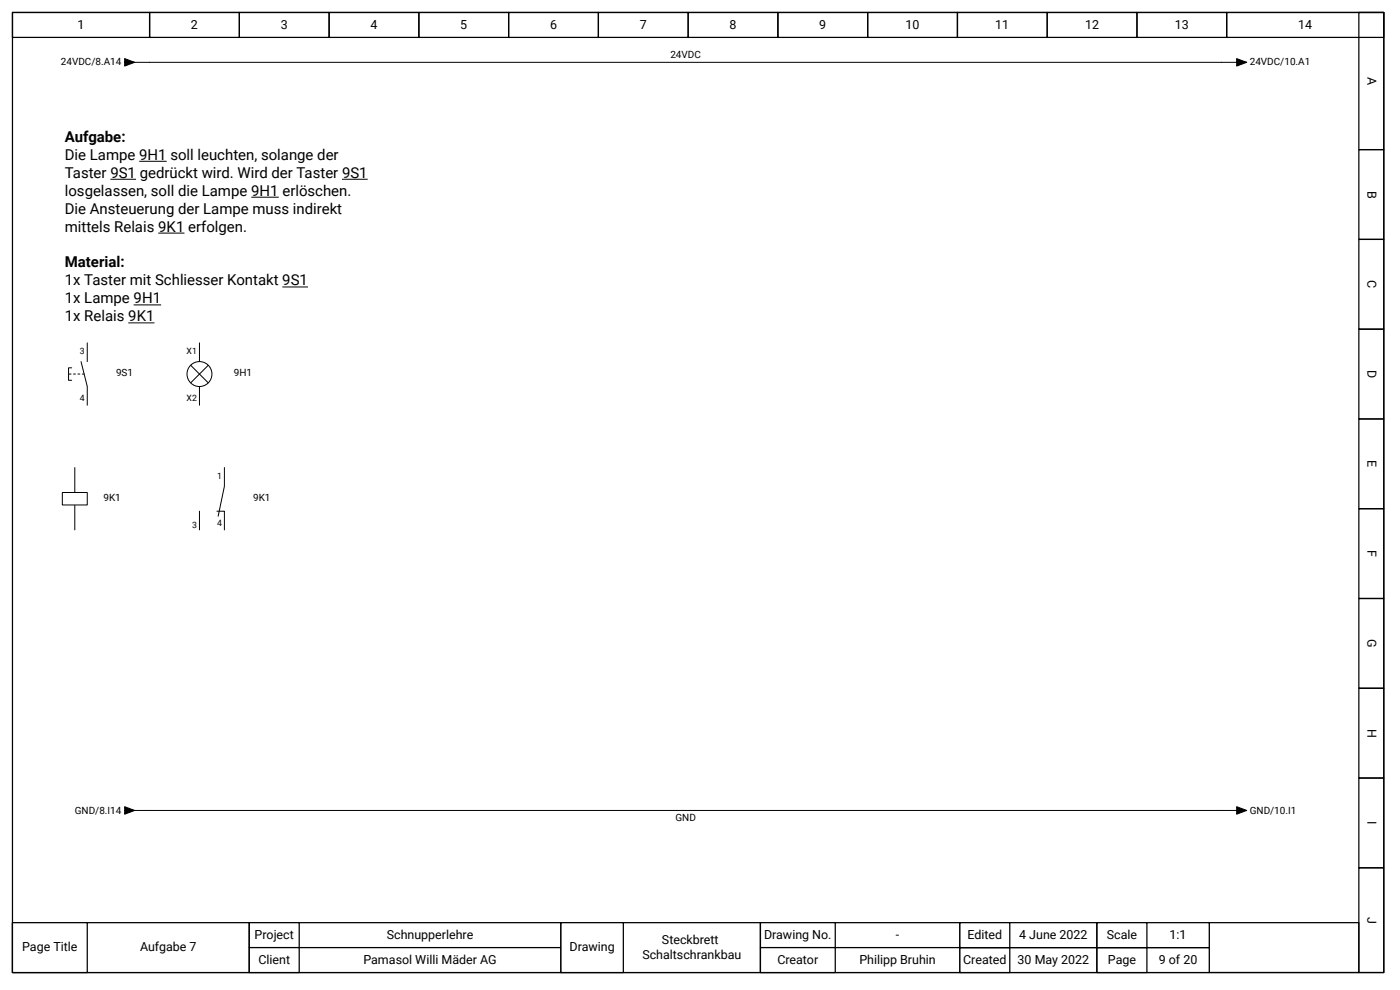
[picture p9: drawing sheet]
<svg xmlns="http://www.w3.org/2000/svg" width="297mm" height="210mm" viewBox="0 0 297 210" stroke-linecap="round" stroke-linejoin="round" font-family="sans-serif">
<path d="M256.6 195.8h31.8v10.6h-31.8z" fill-rule="evenodd" fill="#fff" stroke="#000" stroke-width=".26"/>
<g fill="none" stroke="#000" stroke-width=".26">
<path d="M2.6 2.6h291.1v203.8h-291.1zM2.6 2.6h29.1v5.3h-29.1zM31.7 2.6h19.1v5.3h-19.1zM50.8 2.6h19v5.3h-19zM69.8 2.6h19.1v5.3h-19.1zM88.9 2.6h19v5.3h-19zM107.9 2.6h19.1v5.3h-19.1zM127 2.6h19v5.3h-19zM146 2.6h19.1v5.3h-19.1zM165.1 2.6h19v5.3h-19zM184.1 2.6h19.1v5.3h-19.1zM203.2 2.6h19v5.3h-19z"/>
<path d="M222.2 2.6h19.1v5.3h-19.1zM241.3 2.6h19v5.3h-19zM260.3 2.6h33.4v5.3h-33.4zM288.4 2.6h5.3v29.1h-5.3zM288.4 31.7h5.3v19.1h-5.3zM288.4 50.8h5.3v19h-5.3zM288.4 69.8h5.3v19.1h-5.3zM288.4 88.9h5.3v19h-5.3zM288.4 107.9h5.3v19.1h-5.3zM288.4 127h5.3v19h-5.3zM288.4 146h5.3v19.1h-5.3zM288.4 165.1h5.3v19h-5.3z"/>
<path d="M288.4 184.1h5.3v22.3h-5.3z"/>
</g>
<g fill="#fff" stroke="#000" stroke-width=".26">
<path d="M2.6 195.8h50.3v10.6h-50.3z" fill-rule="evenodd"/>
<path d="M2.6 195.8h15.9v10.6h-15.9z" fill-rule="evenodd"/>
<path d="M52.9 195.8h66.2v5.3h-66.2z" fill-rule="evenodd"/>
<path d="M52.9 195.8h10.6v5.3h-10.6z" fill-rule="evenodd"/>
<path d="M52.9 201.1h66.2v5.3h-66.2z" fill-rule="evenodd"/>
<path d="M52.9 201.1h10.6v5.3h-10.6z" fill-rule="evenodd"/>
<path d="M119.1 195.8h42.3v10.6h-42.3z" fill-rule="evenodd"/>
<path d="M119.1 195.8h13.2v10.6h-13.2z" fill-rule="evenodd"/>
<path d="M161.4 195.8h42.3v5.3h-42.3z" fill-rule="evenodd"/>
<path d="M161.4 195.8h15.9v5.3h-15.9z" fill-rule="evenodd"/>
<path d="M161.4 201.1h42.3v5.3h-42.3z" fill-rule="evenodd"/>
<path d="M161.4 201.1h15.9v5.3h-15.9z" fill-rule="evenodd"/>
<path d="M203.7 201.1h29.1v5.3h-29.1z" fill-rule="evenodd"/>
<path d="M203.7 201.1h10.6v5.3h-10.6z" fill-rule="evenodd"/>
<path d="M203.7 195.8h29.1v5.3h-29.1z" fill-rule="evenodd"/>
<path d="M203.7 195.8h10.6v5.3h-10.6z" fill-rule="evenodd"/>
<path d="M232.8 201.1h23.8v5.3h-23.8z" fill-rule="evenodd"/>
<path d="M232.8 201.1h10.6v5.3h-10.6z" fill-rule="evenodd"/>
<path d="M232.8 195.8h23.8v5.3h-23.8z" fill-rule="evenodd"/>
<path d="M232.8 195.8h10.6v5.3h-10.6z" fill-rule="evenodd"/>
</g>
<g fill="#000" stroke="#000" stroke-width=".21">
<path d="M26.5 12.4l2.1 .8-2.1 .8v-.8h5.2h-5.2z" fill-rule="evenodd"/>
<path d="M259.3 13.2h5.3l-2.1 .8v-1.6l2.1 .8z" fill-rule="evenodd"/>
<path d="M26.5 171.2l2.1 .8-2.1 .8v-.8h5.2h-5.2z" fill-rule="evenodd"/>
<path d="M259.3 172h5.3l-2.1 .8v-1.6l2.1 .8z" fill-rule="evenodd"/>
</g>
<path d="M31.7 13.2h227.6M23.4 38h5.5M29.5 34.2h5.9M72.6 38h5.4M33.6 49.5h5.5M53.3 41.8h5.9M27.2 68.5h5.6M28.4 64.7h5.8M59.9 60.9h5.5M31.7 172h227.6" fill="none" stroke="#000" stroke-width=".21"/>
<circle cx="42.3" cy="79.4" r="2.65" fill="#fff" stroke="#000" stroke-width=".21"/>
<path d="M15.2 78.1h-.6v2.6h.6M17.2 76.7l1.3 5.3v4M18.5 72.8v3.9M40.5 77.5l3.7 3.7M42.3 72.8v3.9M44.2 77.5l-3.7 3.7M15.9 99.2v5.3M42.3 82v4M15.9 107.2v5.2" fill="none" stroke="#000" stroke-width=".21"/>
<path d="M17.9 79.4h-3.3" fill="none" stroke="#000" stroke-width=".21" stroke-dasharray=".4 .5"/>
<path d="M13.2 104.5h5.3v2.7h-5.3z" fill-rule="evenodd" fill="#fff" stroke="#000" stroke-width=".21"/>
<path d="M47.6 99.2v4l-1.3 6.3M42.3 108.5v3.9M46 108.5h1.6v3.9" fill="none" stroke="#000" stroke-width=".21"/>
<g font-size="3.2">
<text x="13.8" y="30.1">Aufgabe:</text>
<text x="13.8" y="33.9">Die Lampe 9H1 soll leuchten, solange der</text>
<text x="13.8" y="37.7">Taster 9S1 gedrückt wird. Wird der Taster 9S1</text>
<text x="13.8" y="41.5">losgelassen, soll die Lampe 9H1 erlöschen.</text>
<text x="13.8" y="45.3">Die Ansteuerung der Lampe muss indirekt</text>
<text x="13.8" y="49.1">mittels Relais 9K1 erfolgen.</text>
<text x="13.8" y="56.8">Material:</text>
<text x="13.8" y="60.6">1x Taster mit Schliesser Kontakt 9S1</text>
<text x="13.8" y="64.4">1x Lampe 9H1</text>
<text x="13.8" y="68.2">1x Relais 9K1</text>
</g>
<g font-size="2.6">
<text x="16.5" y="6.1">1</text>
<text x="40.5" y="6.1">2</text>
<text x="59.6" y="6.1">3</text>
<text x="78.6" y="6.1">4</text>
<text x="97.7" y="6.1">5</text>
<text x="116.7" y="6.1">6</text>
<text x="135.8" y="6.1">7</text>
<text x="154.8" y="6.1">8</text>
<text x="173.9" y="6.1">9</text>
<text x="192.2" y="6.1">10</text>
<text x="211.2" y="6.1">11</text>
<text x="230.3" y="6.1">12</text>
<text x="249.3" y="6.1">13</text>
<text x="275.5" y="6.1">14</text>
<text x="290.2" y="16.3" transform="rotate(90 290.2 16.3)">A</text>
<text x="290.2" y="40.5" transform="rotate(90 290.2 40.5)">B</text>
<text x="290.2" y="59.5" transform="rotate(90 290.2 59.5)">C</text>
<text x="290.2" y="78.5" transform="rotate(90 290.2 78.5)">D</text>
<text x="290.2" y="97.7" transform="rotate(90 290.2 97.7)">E</text>
<text x="290.2" y="116.7" transform="rotate(90 290.2 116.7)">F</text>
<text x="290.2" y="135.6" transform="rotate(90 290.2 135.6)">G</text>
<text x="290.2" y="154.6" transform="rotate(90 290.2 154.6)">H</text>
<text x="290.2" y="174.3" transform="rotate(90 290.2 174.3)">I</text>
<text x="290.2" y="194.5" transform="rotate(90 290.2 194.5)">J</text>
<text x="4.7" y="201.9">Page Title</text>
<text x="29.7" y="201.9">Aufgabe 7</text>
<text x="54" y="199.3">Project</text>
<text x="82.1" y="199.3">Schnupperlehre</text>
<text x="120.9" y="201.9">Drawing</text>
<text x="136.3" y="203.5">Schaltschrankbau</text>
<text x="140.5" y="200.3">Steckbrett</text>
<text x="162.2" y="199.3">Drawing No.</text>
<text x="190.1" y="199.3">-</text>
<text x="205.3" y="199.3">Edited</text>
<text x="216.3" y="199.3">4 June 2022</text>
<text x="234.9" y="199.3">Scale</text>
<text x="248.2" y="199.3">1:1</text>
<text x="54.8" y="204.5">Client</text>
<text x="77.1" y="204.5">Pamasol Willi Mäder AG</text>
<text x="165" y="204.5">Creator</text>
<text x="182.4" y="204.5">Philipp Bruhin</text>
<text x="204.4" y="204.5">Created</text>
<text x="216" y="204.5">30 May 2022</text>
<text x="235.1" y="204.5">Page</text>
<text x="245.9" y="204.5">9 of 20</text>
</g>
<g font-size="2.1">
<text x="12.9" y="13.9">24VDC/8.A14</text>
<text x="142.3" y="12.3">24VDC</text>
<text x="265.2" y="13.9">24VDC/10.A1</text>
<text x="24.6" y="79.8">9S1</text>
<text x="49.7" y="79.8">9H1</text>
<text x="22" y="106.2">9K1</text>
<text x="53.7" y="106.2">9K1</text>
<text x="15.9" y="172.6">GND/8.I14</text>
<text x="265.2" y="172.6">GND/10.I1</text>
<text x="143.4" y="174.2">GND</text>
</g>
<g font-size="1.9">
<text x="17" y="75.1">3</text>
<text x="39.6" y="75.1">X1</text>
<text x="17" y="85.1">4</text>
<text x="39.6" y="85.1">X2</text>
<text x="46.1" y="101.6">1</text>
<text x="40.8" y="112.1">3</text>
<text x="46.1" y="111.6">4</text>
</g>
</svg>
